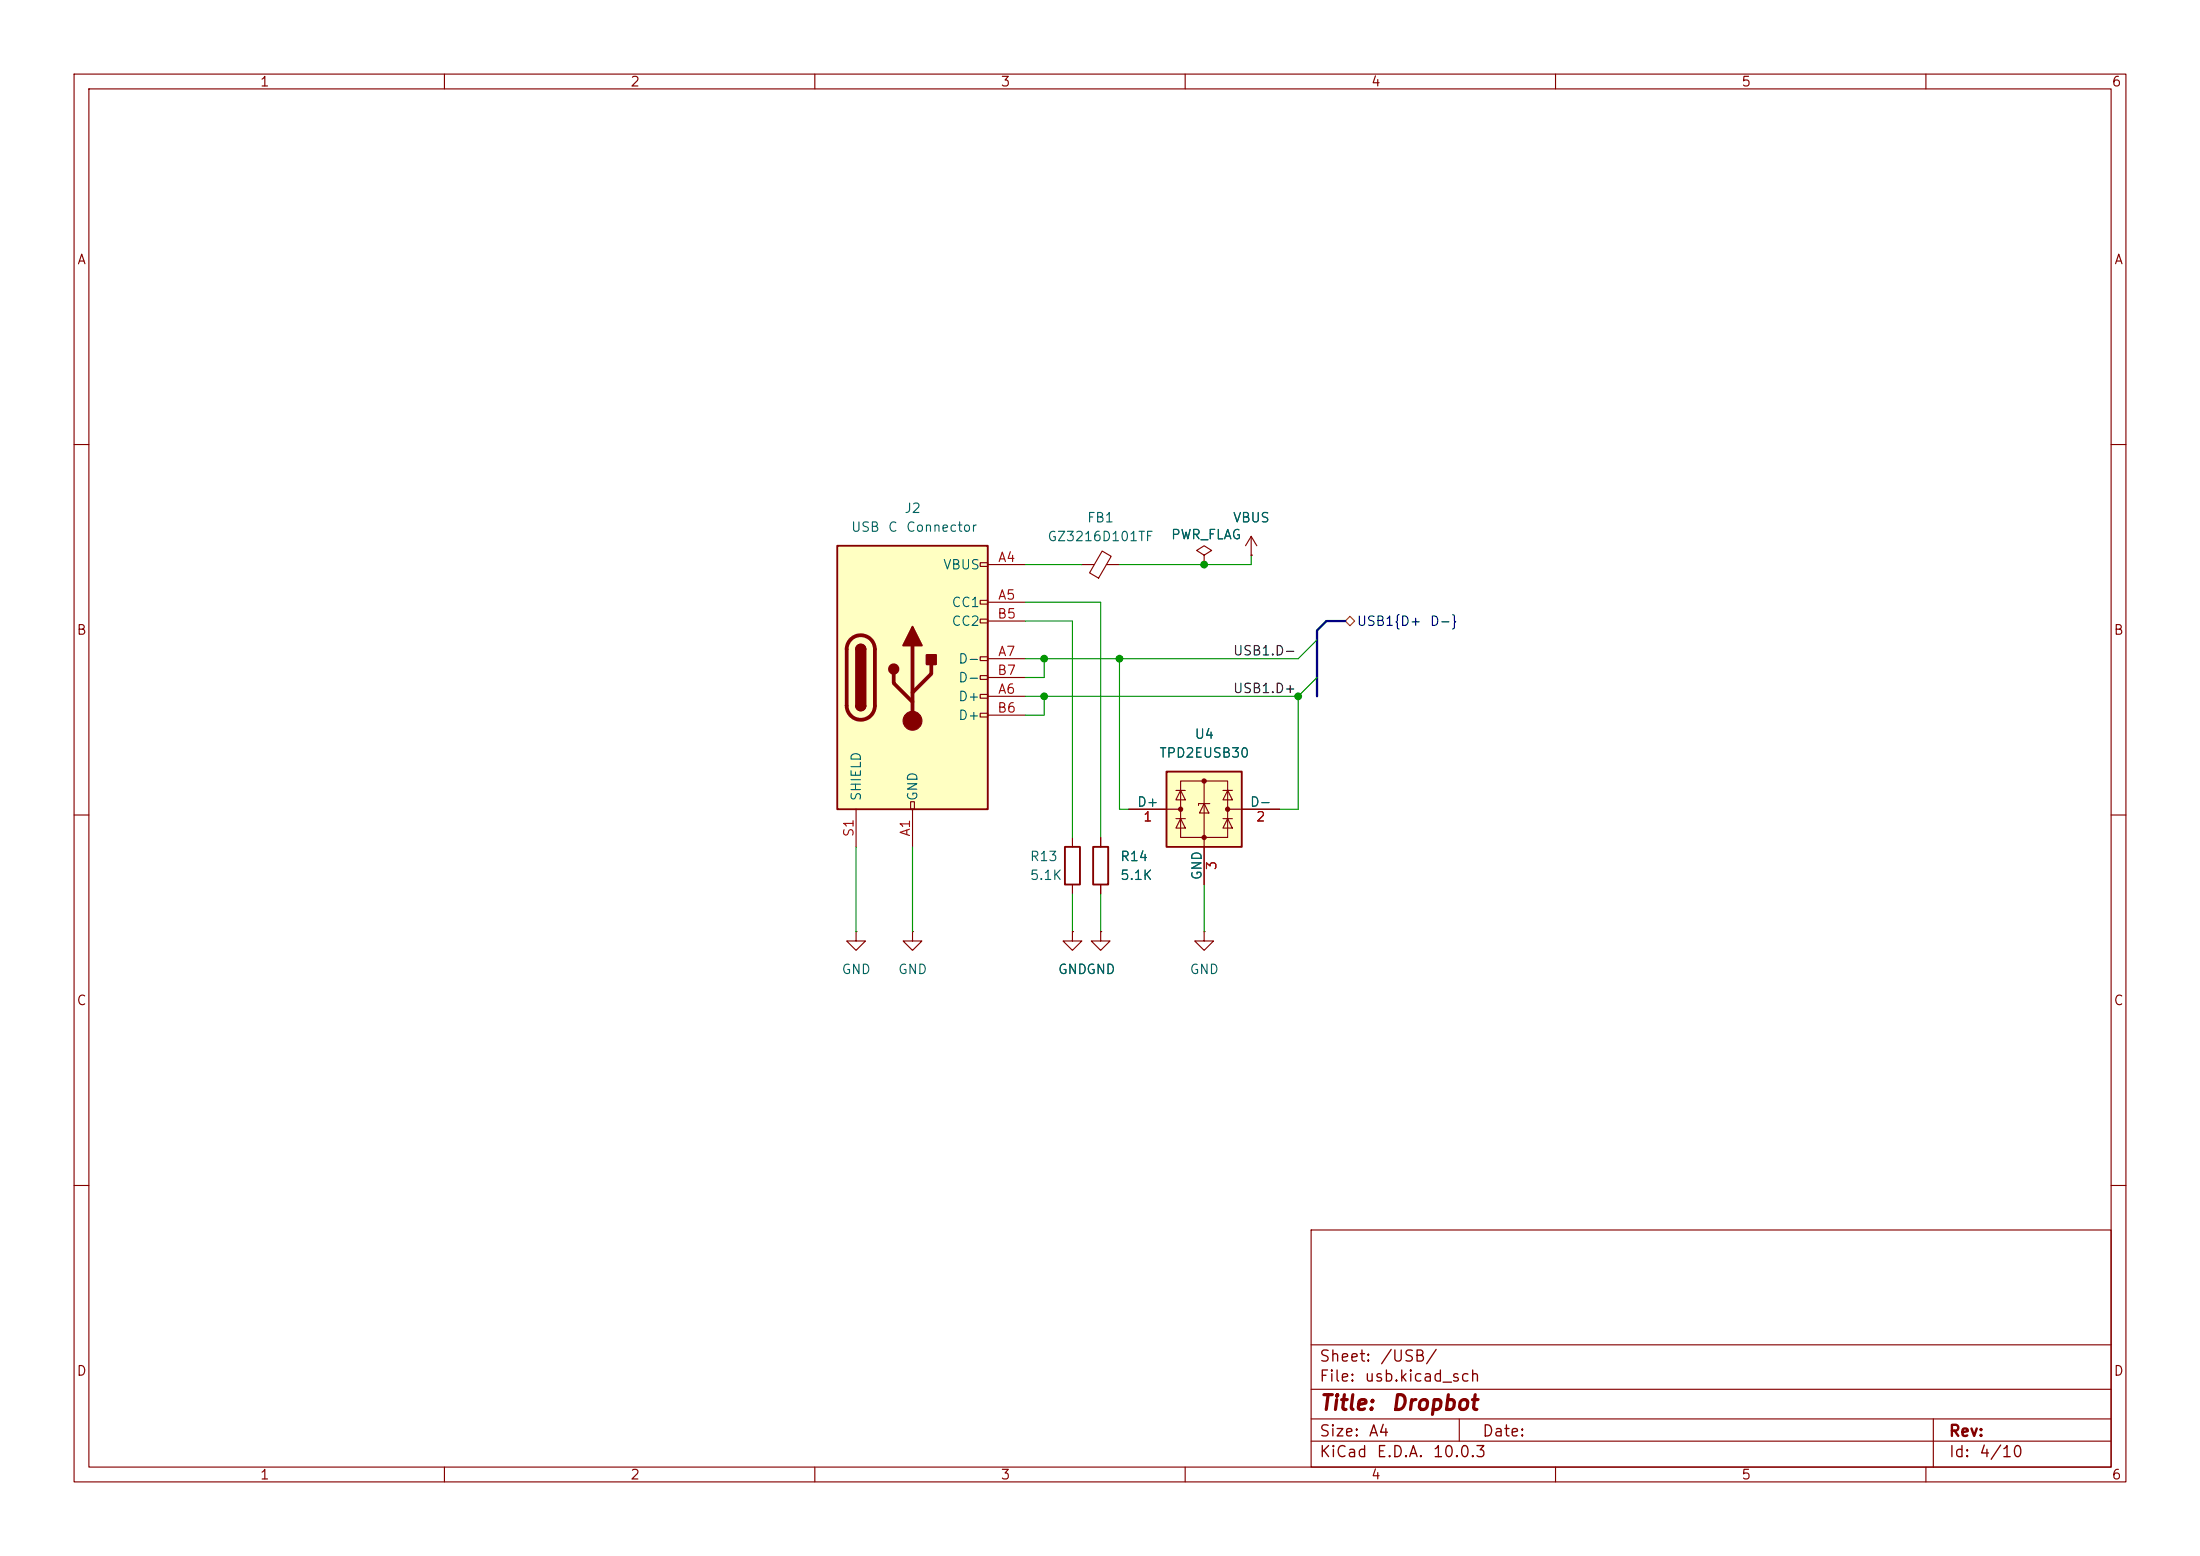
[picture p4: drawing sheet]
<svg xmlns="http://www.w3.org/2000/svg" width="297mm" height="210mm" viewBox="0 0 297 210" stroke-linecap="round" stroke-linejoin="round" font-family="sans-serif">
<g fill="none" stroke="#840000" stroke-width=".15">
<path d="M10 10h277v190h-277zM12 12h273v186h-273zM60 10v2M110 10v2M160 10v2M210 10v2M260 10v2M10 60h2M146 76.2h1.7M148.8 74.4l1.2 .7-1.7 2.9-1.2-.7zM149.4 76.2h1.7M162.6 74.9l1-.6-1-.6-1.1 .6 1.1 .6v1.3"/>
<path d="M162.6 76.2h.1M168.9 74.9h.1M168.9 72.4l-.8 1.3M168.9 72.4l.8 1.3M168.9 72.4v2.5M285 60h2M10 110h2M285 110h2M115.6 125.7v1.3h1.2l-1.2 1.3-1.3-1.3h1.3M115.6 125.7h.1M10 160h2M177 166h108v32h-108z"/>
<path d="M285 160h2M60 198v2M110 198v2M160 198v2M177 194.5h108M177 191.5h108M177 187.5h108M177 181.5h108M197 191.5v3M210 198v2M260 198v2M261 191.5v6.5"/>
</g>
<path d="M113 73.7h20.3v35.5h-20.3z" fill="#ffffc2"/>
<g fill="none" stroke="#840000" stroke-width=".15">
<path d="M132.3 75.9h1v.6h-1zM133.3 76.2h5.1M132.3 81h1v.5h-1zM132.3 83.6h1v.5h-1zM132.3 88.6h1v.6h-1zM132.3 91.2h1v.5h-1zM132.3 93.7h1v.5h-1zM132.3 96.3h1v.5h-1zM133.3 81.3h5.1M133.3 94h5.1M133.3 88.9h5.1M133.3 83.8h5.1"/>
<path d="M133.3 96.5h5.1M133.3 91.4h5.1M115.6 109.2v5.1M122.9 108.2h.5v1h-.5zM123.2 109.2v5.1"/>
</g>
<path d="M113 73.7h20.3v35.5h-20.3zM115.6 87.6a.64 .64 0 0 1 .6-.6 .64 .64 0 0 1 .6 .6M115.6 95.3a.64 .64 0 0 0 .6 .6 .64 .64 0 0 0 .6-.6" fill="none" stroke="#840000" stroke-width=".25"/>
<path d="M114.9 86.3a1.9 1.9 0 0 1 2-.4 1.9 1.9 0 0 1 1.2 1.7v7.7a1.91 1.91 0 0 1-1.9 1.8 1.91 1.91 0 0 1-1.9-1.8v-7.7a1.9 1.9 0 0 1 .6-1.3zM120.6 90.9v1.3l2.6 2.5M123.2 87.1v10.2M125.7 89.7v1.2l-2.5 2.6" fill="none" stroke="#840000" stroke-width=".51"/>
<g fill="#840000" stroke="#840000" stroke-width=".25">
<path d="M115.6 87.6h1.2v7.7h-1.2z"/>
<path d="M115.8 87.2a.64 .64 0 0 1 .6-.2 .64 .64 0 0 1 .4 .6h-1.2z"/>
<path d="M115.6 95.3h1.2a.64 .64 0 0 1-.6 .6 .64 .64 0 0 1-.6-.6z"/>
<path d="M123.2 84.6l1.3 2.5h-2.6z"/>
<path d="M125.1 88.4h1.3v1.3h-1.3z"/>
<circle cx="120.6" cy="90.3" r=".63"/>
</g>
<circle cx="123.2" cy="97.3" r="1.27" fill="#840000" stroke="#840000" stroke-width=".15"/>
<path d="M157.5 104.1h10.1v10.2h-10.1z" fill="#ffffc2"/>
<path d="M143.8 114.3h2v5.1h-2zM147.6 114.3h2v5.1h-2zM157.5 104.1h10.1v10.2h-10.1z" fill="none" stroke="#840000" stroke-width=".25"/>
<g fill="none" stroke="#840000" stroke-width=".15">
<path d="M162.6 76.2h.1M168.9 74.9h.1M144.8 113v1.3M144.8 119.4v1.3M148.6 113v1.3M148.6 119.4v1.3M152.4 109.2h7M158.7 106.7h1.3M158.7 110.5h1.3M159.4 105.4h6.3v7.6h-6.3zM159.4 106.7l.6 1.3h-1.3zM159.4 110.5l.6 1.3h-1.3z"/>
<path d="M162.6 108.5l.6 1.2h-1.3zM162.6 105.4v14M163.3 108.5h-1.5v.2M165.1 106.7h1.3M165.1 110.5h1.3M165.7 106.7l.7 1.3h-1.3zM165.7 110.5l.7 1.3h-1.3zM165.7 109.2h7M123.2 125.7v1.3h1.3l-1.3 1.3-1.3-1.3h1.3M123.2 125.7h.1M144.8 125.7v1.3h1.2l-1.2 1.3-1.3-1.3h1.3M144.8 125.7h.1"/>
<path d="M148.6 125.7v1.3h1.3l-1.3 1.3-1.3-1.3h1.3M148.6 125.7h.1M162.6 125.7v1.3h1.2l-1.2 1.3-1.3-1.3h1.3M162.6 125.7h.1"/>
</g>
<g fill="#840000" stroke="#840000" stroke-width=".15">
<circle cx="159.4" cy="109.2" r=".28"/>
<circle cx="162.6" cy="105.4" r=".28"/>
<circle cx="162.6" cy="113" r=".28"/>
<circle cx="165.7" cy="109.2" r=".28"/>
</g>
<path d="M181.6 83.8l.6-.6 .7 .6-.7 .7z" fill="none" stroke="#725600" stroke-width=".15"/>
<path d="M181.6 83.8h-2.5l-1.3 1.3v8.9" fill="none" stroke="#000084" stroke-width=".3"/>
<g fill="none" stroke="#009600" stroke-width=".15">
<path d="M138.4 76.2h7.6M168.9 74.9v1.3h-17.8M138.4 81.3h10.2v31.7M138.4 94h36.9M138.4 83.8h6.4v29.2M141 88.9v2.5h-2.6M141 94v2.5h-2.6M151.1 88.9v20.3h1.3M175.3 94v15.2h-2.6M177.8 86.4l-2.5 2.5h-36.9M177.8 91.4l-2.5 2.6M115.6 114.3v11.4"/>
<path d="M123.2 114.3v11.4M162.6 119.4v6.3M144.8 120.7v5M148.6 120.7v5"/>
</g>
<g fill="#009600" stroke="#009600" stroke-width=".14">
<circle cx="162.6" cy="76.2" r=".46"/>
<circle cx="141" cy="94" r=".46"/>
<circle cx="151.1" cy="88.9" r=".46"/>
<circle cx="175.3" cy="94" r=".46"/>
<circle cx="141" cy="88.9" r=".46"/>
</g>
<g font-size="2" fill="#840000">
<text x="178" y="190.8">Title:</text>
<text x="187.7" y="190.8">Dropbot</text>
</g>
<g font-size="1.5" fill="#840000">
<text x="178" y="184.2">Sheet:</text>
<text x="186.2" y="184.2">/USB/</text>
<text x="178" y="186.9">File:</text>
<text x="184.1" y="186.9">usb.kicad_sch</text>
<text x="178" y="197.1">KiCad</text>
<text x="178" y="194.3">Size:</text>
<text x="184.7" y="194.3">A4</text>
<text x="185.7" y="197.1">E.D.A.</text>
<text x="193.3" y="197.1">10.0.3</text>
<text x="200" y="194.3">Date:</text>
<text x="263" y="194.3">Rev:</text>
<text x="263" y="197.1">Id:</text>
<text x="267.1" y="197.1">4/10</text>
</g>
<g font-size="1.3" fill="#840000">
<text x="35" y="12">1</text>
<text x="85" y="12">2</text>
<text x="135" y="12">3</text>
<text x="185" y="12">4</text>
<text x="235" y="12">5</text>
<text x="285" y="12">6</text>
<text x="10.3" y="36">A</text>
<text x="285.3" y="36">A</text>
<text x="10.3" y="86">B</text>
<text x="285.3" y="86">B</text>
<text x="10.3" y="136">C</text>
<text x="285.3" y="136">C</text>
<text x="10.3" y="186">D</text>
<text x="285.3" y="186">D</text>
<text x="35" y="200">1</text>
<text x="85" y="200">2</text>
<text x="135" y="200">3</text>
<text x="185" y="200">4</text>
<text x="235" y="200">5</text>
<text x="285" y="200">6</text>
</g>
<g font-size="1.3" fill="#006464">
<text x="122" y="69.6">J2</text>
<text x="146.7" y="70.8">FB1</text>
<text x="166.4" y="70.8">VBUS</text>
<text x="114.8" y="72.1">USB</text>
<text x="119.8" y="72.1">C</text>
<text x="122.2" y="72.1">Connector</text>
<text x="127.2" y="77.2">VBUS</text>
<text x="141.3" y="73.4">GZ3216D101TF</text>
<text x="158" y="73.1">PWR_FLAG</text>
<text x="128.4" y="82.3">CC1</text>
<text x="128.4" y="84.8">CC2</text>
<text x="129.3" y="89.9">D-</text>
<text x="129.3" y="95">D+</text>
<text x="129.3" y="92.4">D-</text>
<text x="129.3" y="97.5">D+</text>
<text x="161.2" y="100">U4</text>
<text x="156.4" y="102.6">TPD2EUSB30</text>
<text x="116.5" y="108.2" transform="rotate(-90 116.5 108.2)">SHIELD</text>
<text x="124.2" y="108.2" transform="rotate(-90 124.2 108.2)">GND</text>
<text x="153.4" y="109.2">D+</text>
<text x="168.7" y="109.2">D-</text>
<text x="138.9" y="116.5">R13</text>
<text x="138.9" y="119.1">5.1K</text>
<text x="151.1" y="116.5">R14</text>
<text x="151.1" y="119.1">5.1K</text>
<text x="162.5" y="118.9" transform="rotate(-90 162.5 118.9)">GND</text>
<text x="113.5" y="131.8">GND</text>
<text x="121.2" y="131.8">GND</text>
<text x="142.7" y="131.8">GNDGND</text>
<text x="146.6" y="131.8">GND</text>
<text x="160.5" y="131.8">GND</text>
</g>
<g font-size="1.3" fill="#a90000">
<text x="134.6" y="76.2">A4</text>
<text x="134.5" y="83.8">B5</text>
<text x="134.6" y="81.3">A5</text>
<text x="134.6" y="88.9">A7</text>
<text x="134.5" y="91.4">B7</text>
<text x="134.6" y="94">A6</text>
<text x="134.5" y="96.5">B6</text>
<text x="115.5" y="113.1" transform="rotate(-90 115.5 113.1)">S1</text>
<text x="123.2" y="113" transform="rotate(-90 123.2 113)">A1</text>
<text x="154.2" y="111.2">1</text>
<text x="169.5" y="111.2">2</text>
<text x="164.5" y="117.5" transform="rotate(-90 164.5 117.5)">3</text>
</g>
<g font-size="1.3" fill="#0f0f0f">
<text x="166.4" y="88.8">USB1.D-</text>
<text x="166.4" y="93.9">USB1.D+</text>
</g>
<g font-size="1.3" fill="#000084">
<text x="183.1" y="84.8">USB1{D+</text>
<text x="192.9" y="84.8">D-}</text>
</g>
</svg>
